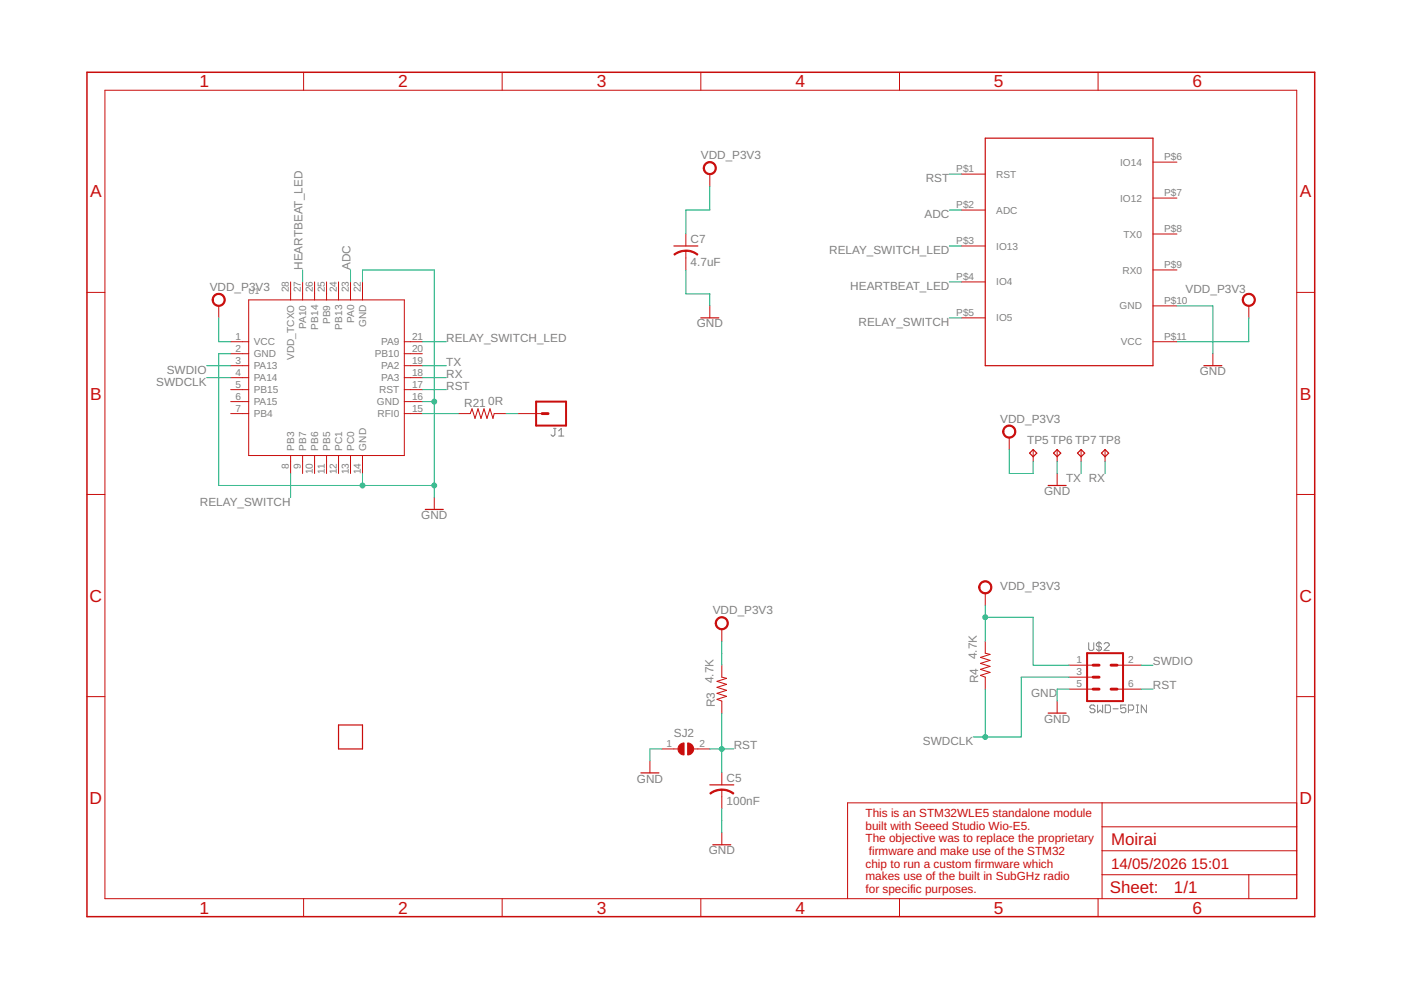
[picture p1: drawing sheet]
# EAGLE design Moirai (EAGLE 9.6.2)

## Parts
C5  100nF  C-USC0402  [C0402]
C7  4.7uF  C-USC0402  [C0402]
J1  CONN_01  [1X01]
R3  4.7K  R-US_R0402  [R0402]
R4  4.7K  R-US_R0402  [R0402]
R21  0R  R-US_R0402  [R0402]
SJ2  SJ  [SJ]
TP5  TPB1,27  [B1,27]
TP6  TPB1,27  [B1,27]
TP7  TPB1,27  [B1,27]
TP8  TPB1,27  [B1,27]
U1  MODULE_LORA_E5  [MODULE28P-1.25-12X12X2.5MM]
U$1  ESP02SESP02S_MIRROR  [ESP02S_MIRROR]
U$2  SWD-5PIN  [PAD_05_03X2_TP_NO4]
U$3  SMARTT_SMALL  [SMARTT_SMALL]

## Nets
ADC: U1.23(PA0) U$1.P$2(ADC)
GND: C5.2 C7.2 SJ2.1 TP6.TP U1.2(GND) U1.14(GND) U1.16(GND) U1.22(GND) U$1.P$10(GND) U$2.5
HEARTBEAT_LED: U1.27(PA10) U$1.P$4(IO4)
N$5: R21.1 U1.15(RFI0)
N$6: J1.1 R21.2
RELAY_SWITCH: U1.8(PB3) U$1.P$5(IO5)
RELAY_SWITCH_LED: U1.21(PA9) U$1.P$3(IO13)
RST: C5.1 R3.1 SJ2.2 U1.17(RST) U$1.P$1(RST) U$2.6
RX: TP8.TP U1.18(PA3)
SWDCLK: R4.1 U1.4(PA14) U$2.3
SWDIO: U1.3(PA13) U$2.2
TX: TP7.TP U1.19(PA2)
VCC: C7.1 R3.2 R4.2 TP5.TP U1.1(VCC) U$1.P$11(VCC) U$2.1 ; supply symbol labelled VDD_P3V3
Unconnected: U1.5(PB15) U1.6(PA15) U1.7(PB4) U1.9(PB7) U1.10(PB6) U1.11(PB5) U1.12(PC1) U1.13(PC0) U1.20(PB10) U1.24(PB13) U1.25(PB9) U1.26(PB14) U1.28(VDD_TCXO) U$1.P$6(IO14) U$1.P$7(IO12) U$1.P$8(TX0) U$1.P$9(RX0)

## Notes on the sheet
- Moirai <TODO>

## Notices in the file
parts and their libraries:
SparkFun-PowerSymbols: Licensing: Creative Commons ShareAlike 4.0 International - https://creativecommons.org/licenses/by-sa/4.0
